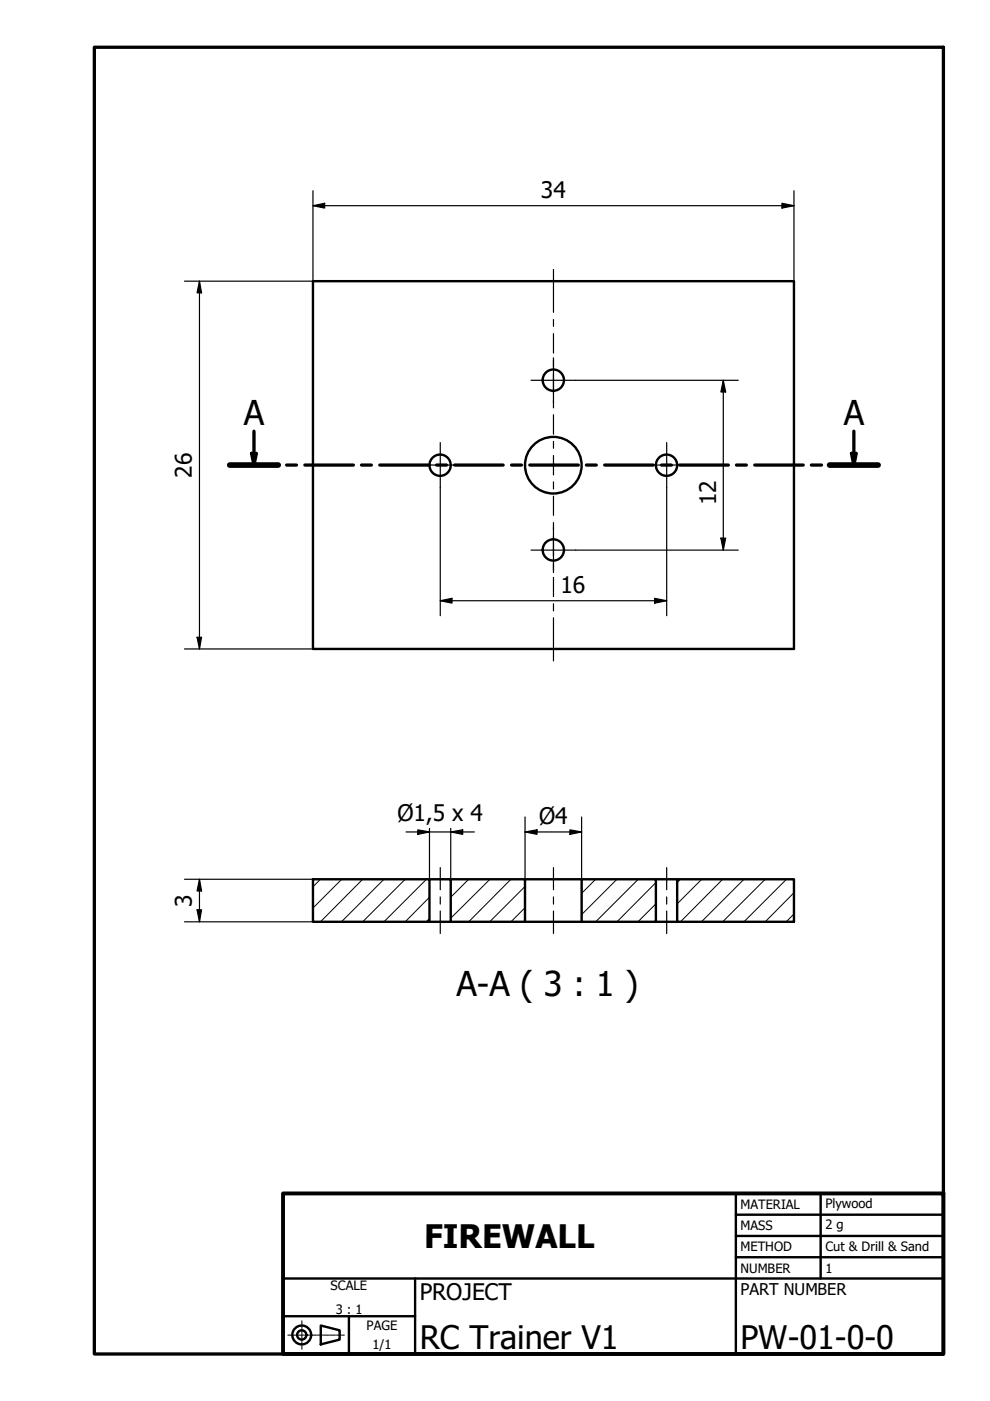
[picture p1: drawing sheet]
<svg xmlns="http://www.w3.org/2000/svg" width="210mm" height="297mm" viewBox="0 0 210 297" stroke-linecap="round" stroke-linejoin="round" font-family="sans-serif">
<!-- layer: Hatch (ISO) -->
<g fill="none" stroke="#000" stroke-width=".21">
<path d="M67.9 186.4l-1.5 1.6M72.5 186.4l-6.1 6.1M76.9 186.4l-9 9M81.4 186.4l-9 9M85.9 186.4l-9 9M90.4 186.4l-9 9M91.1 194.7l-.7 .7M91.1 190.2l-5.2 5.2M99.4 186.4l-3.8 3.8M103.9 186.4l-8.3 8.3M108.3 186.4l-8.9 9M111.3 192.5l-3 2.9"/>
<path d="M111.3 187.9l-7.5 7.5M126.3 186.4l-3 3M130.8 186.4l-7.5 7.5M135.3 186.4l-9 9M139.1 191.6l-3.8 3.8M139.1 187.1l-8.3 8.3M144.3 186.4l-.7 .7M148.8 186.4l-5.2 5.2M153.2 186.4l-8.9 9M157.7 186.4l-9 9M162.2 186.4l-9 9M166.8 186.4l-9.1 9"/>
<path d="M168.3 193.8l-1.6 1.6M168.3 189.3l-6.1 6.1"/>
</g>
<!-- layer: Visible (ISO) -->
<g fill="none" stroke="#000" stroke-width=".51">
<path d="M66.4 59.6h101.9v78h-101.9zM66.4 186.4h24.7v9h-24.7zM91.1 186.4h20.2v9h-15.7v-9M91.1 195.4h4.5M111.3 195.4h12M111.3 186.4h12M123.3 186.4h15.8v9h-15.8zM139.1 195.4h4.5M139.1 186.4h4.5M143.6 186.4h24.7v9h-24.7z"/>
<circle cx="93.3" cy="98.6" r="2.25"/>
<circle cx="117.3" cy="80.6" r="2.25"/>
<circle cx="117.3" cy="98.6" r="6"/>
<circle cx="141.3" cy="98.6" r="2.25"/>
<circle cx="117.3" cy="116.6" r="2.25"/>
</g>
<!-- layer: Section Line (ISO) -->
<g fill="none" stroke="#000" stroke-width=".7">
<path d="M48.7 98.6h10.3M53.3 96.1h1.1l-.6 2.5zM53.8 91.4v7.2M60.8 98.6h2.1M64.6 98.6h10.3M76.6 98.6h2.1M80.5 98.6h10.3M92.6 98.6h2.1M96.4 98.6h10.3M108.5 98.6h2.1M112.3 98.6h10.3M124.3 98.6h2.1"/>
<path d="M128.2 98.6h10.3M140.3 98.6h2.1M144.1 98.6h10.3M156.1 98.6h2.1M160 98.6h10.3M172 98.6h2.2M175.9 98.6h10.3M180.5 96.1h1l-.5 2.5zM181 91.4v7.2"/>
</g>
<path d="M48.7 98.6h10.3M175.9 98.6h10.3" fill="none" stroke="#000" stroke-width="1.2"/>
<g fill="#000">
<path d="M53.3 96.1h1.1l-.6 2.5z" fill-rule="evenodd"/>
<path d="M180.5 96.1h1l-.5 2.5z" fill-rule="evenodd"/>
</g>
<!-- layer: Title (ISO) -->
<g fill="none" stroke="#000" stroke-width=".51">
<path d="M156 257.5h44M156 253v34.1M174 253v18.1M60 279.1h28M60 271.1h140M74 279.1v8M88 271.1v16M156 266.6h44M156 262.1h44M68 281l4 1.1v1.9l-4 1z"/>
<circle cx="64" cy="283" r="2"/>
<circle cx="64" cy="283" r=".98"/>
</g>
<g fill="none" stroke="#000" stroke-width=".21">
<path d="M61 283.1h.5M61.5 283.1h.3M61.9 283.1h.9M62.9 283.1h.2M63.2 283.1h.9M64 280v.5M64 280.5v.2M64 280.8v.8M64 281.7v.2M64 282.1v.7M64 282.9v.2M64 283.3v.7"/>
<path d="M64 284.1v.2M64 284.5v.7M64 285.4v.1M64 285.6v.5M64.2 283.1h.3M64.6 283.1h.9M65.5 283.1h.3M65.9 283.1h.9M66.9 283.1h.2M67.2 283.1h.9M68.2 283.1h.3M68.6 283.1h.9"/>
<path d="M69.5 283.1h.3M69.9 283.1h.9M70.9 283.1h.2M71.2 283.1h.9M72.2 283.1h.3M72.6 283.1h.4"/>
</g>
<path d="M60 253h140v34.1h-140z" fill="none" stroke="#000" stroke-width=".83"/>
<!-- layer: Border (ISO) -->
<path d="M20 10h180v277.1h-180z" fill="none" stroke="#000" stroke-width=".7"/>
<!-- layer: Centerline (ISO) -->
<g fill="none" stroke="#000" stroke-width=".25">
<path d="M117.3 57.1v9.1M117.3 67.7v1.5M117.3 70.7v4.2M117.3 76.3v1.5M117.3 79.4v4M117.3 84.9v1.6M117.3 87.9v4.2M117.3 93.6v1.4M117.3 96.6v4.1M117.3 102.2v1.5M117.3 105.2v4.1M117.3 110.8v1.5"/>
<path d="M117.3 113.8v4.1M117.3 119.4v1.5M117.3 122.4v4.1M117.3 128v1.5M117.3 131v9.1M93.3 183.9v4.7M93.3 190.2v1.5M93.3 193.2v4.7M117.3 183.9v4.7M117.3 190.2v1.5M117.3 193.2v4.7M141.4 183.9v4.7"/>
<path d="M141.4 190.2v1.5M141.4 193.2v4.7"/>
</g>
<!-- layer: Center Mark (ISO) -->
<path d="M117.3 75.9v9.5M88.6 98.6h9.5M93.3 93.8v9.6M112.6 80.6h9.4M136.6 98.6h9.4M141.4 93.8v9.6M112.6 116.6h9.4M117.3 111.9v9.5" fill="none" stroke="#000" stroke-width=".25"/>
<!-- layer: Dimension (ISO) -->
<g fill="none" stroke="#000" stroke-width=".25">
<path d="M42.3 59.6l.4 2.5h-.9zM42.3 59.6v78M66.4 43.6l2.4-.5v1zM66.4 43.6h101.9M66.4 40.4v19.2h-27.3M165.8 43.1l2.5 .5-2.5 .5zM168.3 40.4v19.2M122 80.6h34.5M153.4 80.6l.5 2.5h-1.1zM153.4 80.6v36M93.3 103.4v27.1M122 116.6h34.5"/>
<path d="M141.4 103.4v27.1M152.8 114.1h1.1l-.5 2.5zM39.1 137.6h27.3M41.8 135.1h.9l-.4 2.5zM93.3 127.4l2.5-.5v1zM93.3 127.4h48.1M138.8 126.9l2.6 .5-2.6 .5zM86.1 176.4h14.5M88.6 175.9l2.5 .5-2.5 .5zM91.1 175.6v10.8M95.6 176.4l2.5-.5v1zM95.6 175.6v10.8"/>
<path d="M111.3 176.4l2.6-.5v1zM111.3 176.4h12M111.3 173.2v13.2M120.8 175.9l2.5 .5-2.5 .5zM123.3 173.2v13.2M39.1 195.4h27.3M39.1 186.4h27.3M41.8 192.9h.9l-.4 2.5zM42.3 186.4l.4 2.5h-.9zM42.3 186.4v9"/>
</g>
<g fill="#000">
<path d="M66.4 43.6l2.4-.5v1z" fill-rule="evenodd"/>
<path d="M165.8 43.1l2.5 .5-2.5 .5z" fill-rule="evenodd"/>
<path d="M42.3 59.6l.4 2.5h-.9z" fill-rule="evenodd"/>
<path d="M153.4 80.6l.5 2.5h-1.1z" fill-rule="evenodd"/>
<path d="M152.8 114.1h1.1l-.5 2.5z" fill-rule="evenodd"/>
<path d="M41.8 135.1h.9l-.4 2.5z" fill-rule="evenodd"/>
<path d="M93.3 127.4l2.5-.5v1z" fill-rule="evenodd"/>
<path d="M138.8 126.9l2.6 .5-2.6 .5z" fill-rule="evenodd"/>
<path d="M88.6 175.9l2.5 .5-2.5 .5z" fill-rule="evenodd"/>
<path d="M95.6 176.4l2.5-.5v1z" fill-rule="evenodd"/>
<path d="M111.3 176.4l2.6-.5v1z" fill-rule="evenodd"/>
<path d="M120.8 175.9l2.5 .5-2.5 .5z" fill-rule="evenodd"/>
<path d="M41.8 192.9h.9l-.4 2.5z" fill-rule="evenodd"/>
<path d="M42.3 186.4l.4 2.5h-.9z" fill-rule="evenodd"/>
</g>
<g font-size="7.2">
<text x="51.7" y="90.1">A</text>
<text x="178.9" y="90.1">A</text>
<text x="96.8" y="211.1">A-A ( 3 : 1 )</text>
</g>
<g font-size="6.9">
<text x="89.9" y="264.5">FIREWALL</text>
<text x="89" y="285.9">RC Trainer V1</text>
<text x="157" y="285.9">PW-01-0-0</text>
</g>
<g font-size="4.8">
<text x="114.7" y="42">34</text>
<text x="40.6" y="101.3" transform="rotate(-90 40.6 101.3)">26</text>
<text x="151.8" y="107" transform="rotate(-90 151.8 107)">12</text>
<text x="118.9" y="125.8">16</text>
<text x="84.3" y="174">Ø1,5 x 4</text>
<text x="114.3" y="174.6">Ø4</text>
<text x="40.6" y="192.3" transform="rotate(-90 40.6 192.3)">3</text>
<text x="89" y="275.6">PROJECT</text>
</g>
<text font-size="3.4" x="157" y="274.6">PART NUMBER</text>
<g font-size="2.7">
<text x="157" y="256.3">MATERIAL</text>
<text x="175" y="256.1">Plywood</text>
<text x="157" y="260.8">MASS</text>
<text x="175" y="260.5">2 g</text>
<text x="157" y="265.3">METHOD</text>
<text x="157" y="269.8">NUMBER</text>
<text x="175" y="265.3">Cut &amp; Drill &amp; Sand</text>
<text x="175" y="269.8">1</text>
<text x="70.1" y="273.5">SCALE</text>
<text x="71.2" y="278.5">3 : 1</text>
<text x="77.7" y="282.1">PAGE</text>
<text x="79" y="286.1">1/1</text>
</g>
</svg>
